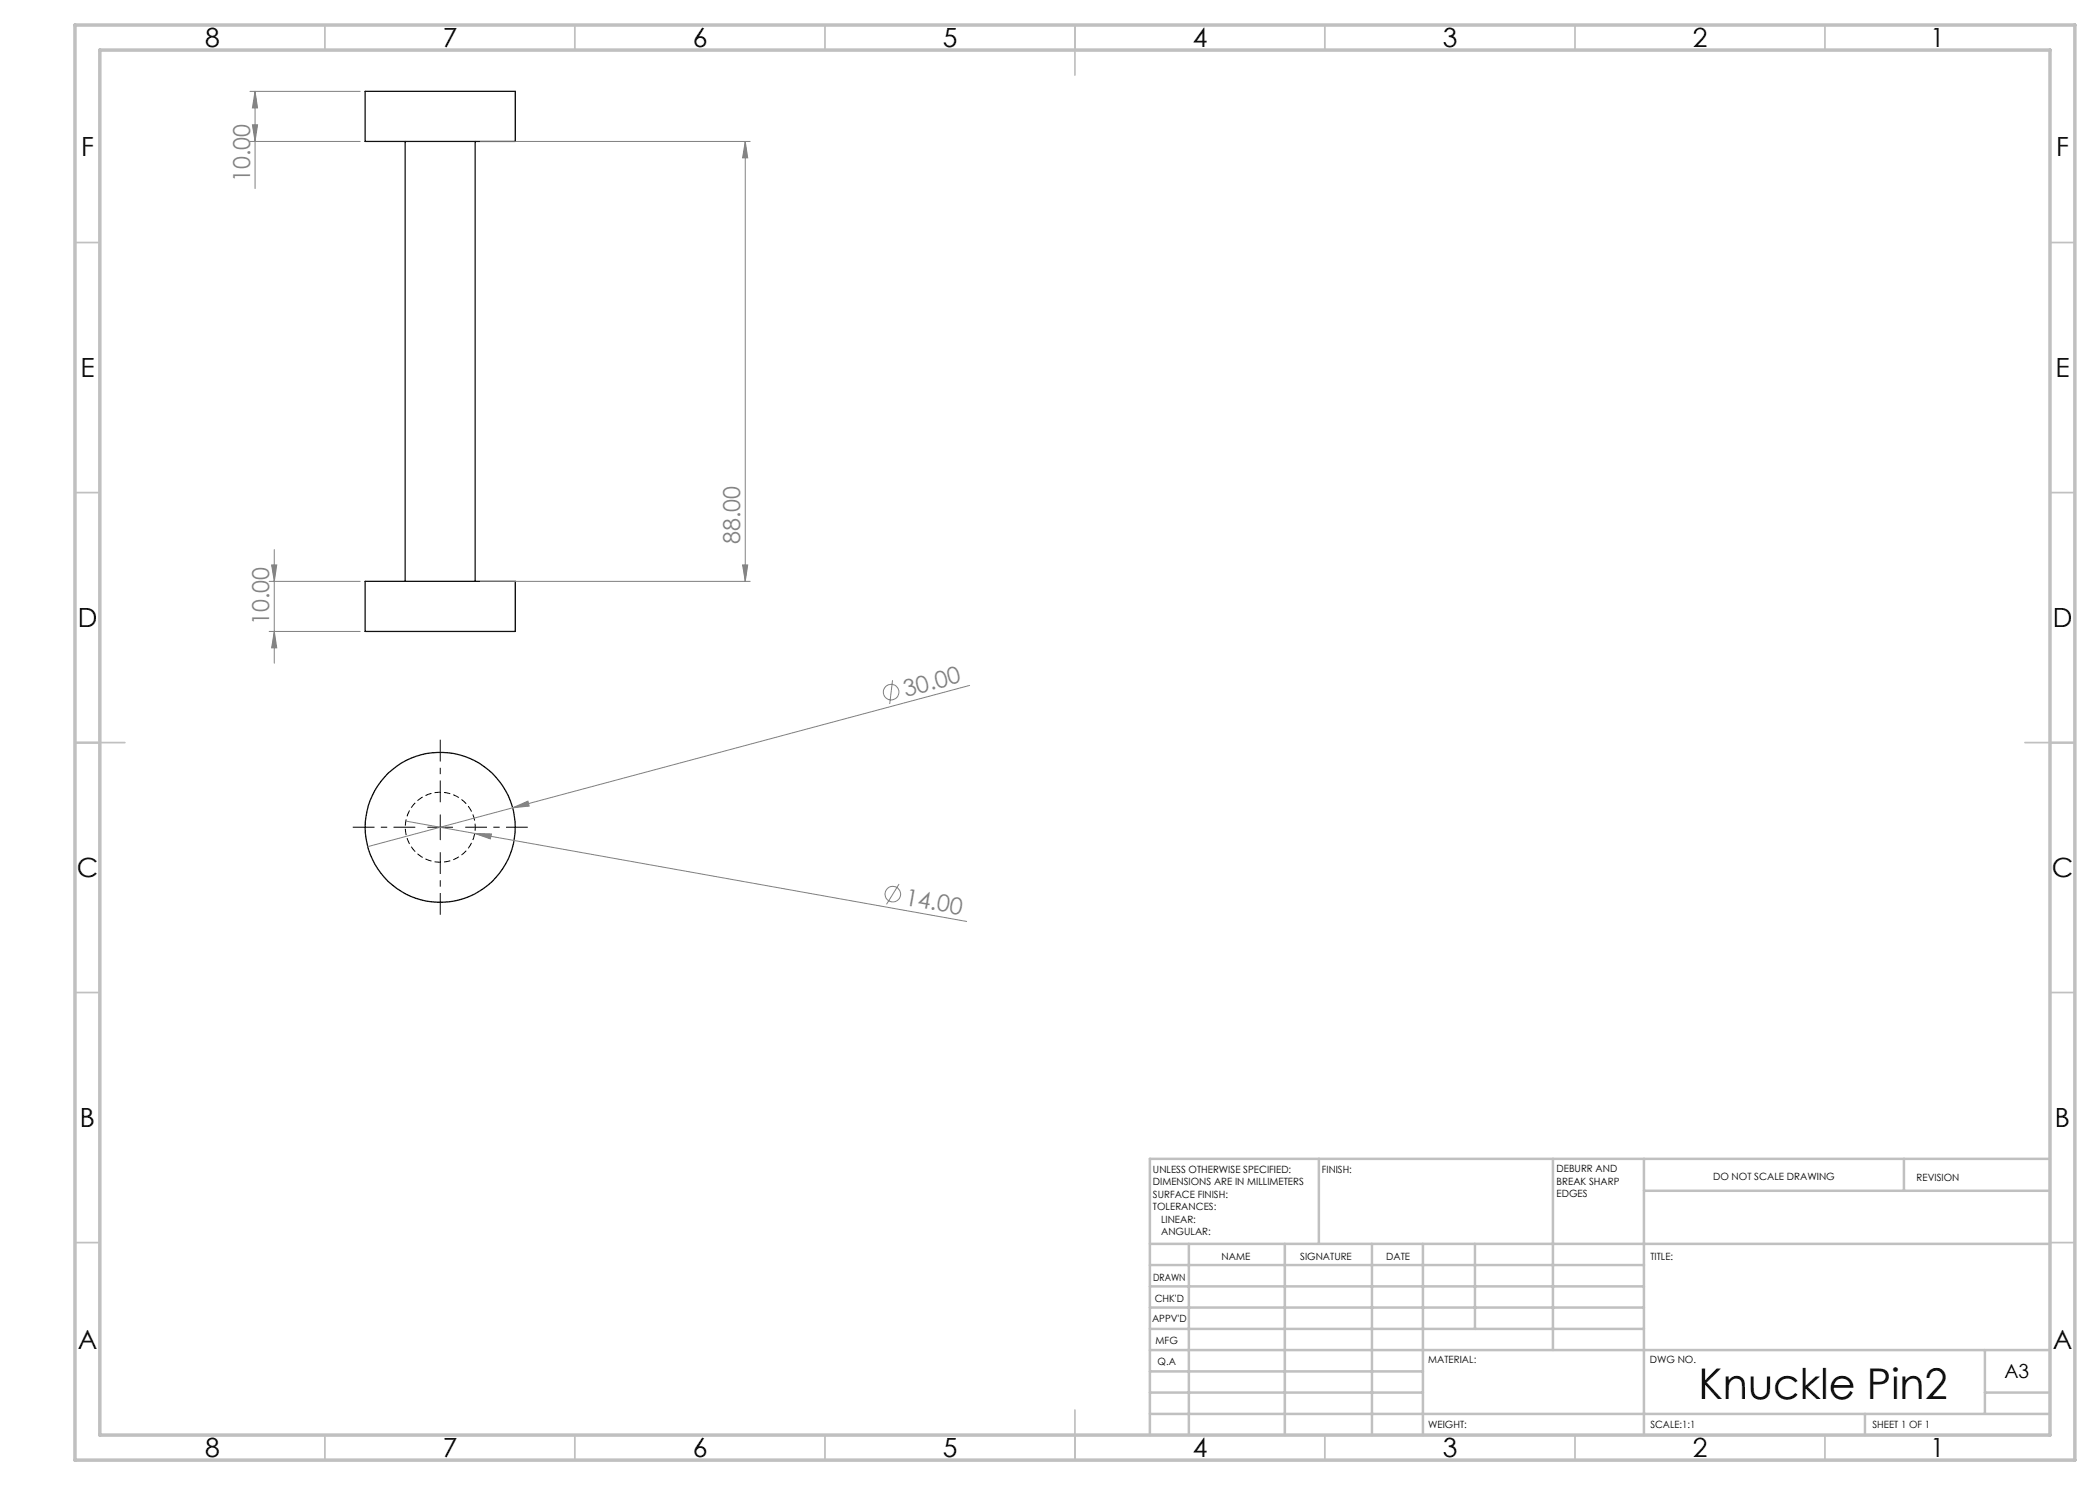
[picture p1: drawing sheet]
<svg xmlns="http://www.w3.org/2000/svg" width="420mm" height="297mm" viewBox="0 0 420 297" stroke-linecap="round" stroke-linejoin="round" font-family="sans-serif">
<g fill="none" stroke="#000" stroke-width=".25">
<path d="M73 18.3h30v10h-30zM81 28.3v88M95 28.3v88M73 116.3h30v10h-30z"/>
<circle cx="88" cy="165.5" r="15"/>
</g>
<path d="M95.1 165.4a7 7 0 0 0-10.3-6.1 7 7 0 0 0-.7 11.9 7 7 0 0 0 10.9-5l.1-.8" fill="none" stroke="#000" stroke-width=".2" stroke-dasharray="1.3 .6" stroke-dashoffset=".6" stroke-linecap="butt"/>
<g fill="none" stroke="#808080" stroke-width=".2">
<path d="M50 18.3h22M51 18.3v19.4M51 18.3l.5 3.3h-1zM50 28.3h22M50.5 25h1l-.5 3.3zM96 28.3h54M149 28.3l.5 3.3h-1zM149 28.3v88M53.8 116.3h18.2M54.3 113h1.1l-.5 3.3zM54.9 109.9v22.7M96 116.3h54"/>
<path d="M148.5 113h1l-.5 3.3zM53.8 126.3h18.2M54.9 126.3l.5 3.3h-1.1zM178.5 136.1l-.6 4.7M193.9 137.1l-120.3 32.2M81.1 164.2l13.8 2.5M94.9 166.7l3.4 .1-.2 1zM94.9 166.7l98.4 17.6M102.5 161.6l3.1-1.4 .2 1zM179.8 176.8l-2.5 4.1"/>
<circle cx="178.2" cy="138.4" r="1.56"/>
<circle cx="178.6" cy="178.8" r="1.56"/>
</g>
<path d="M83.1 165.4h-12.5M88.1 160.4v-12.5M88.1 170.4v12.5M93.1 165.4h12.5" fill="none" stroke="#000" stroke-width=".2" stroke-dasharray="15.2 1.3 1.3 1.3" stroke-dashoffset="10.9" stroke-linecap="butt"/>
<path d="M85.5 165.4h5M88.1 163v5" fill="none" stroke="#000" stroke-width=".2"/>
<g fill="none" stroke="#c0c0c0" stroke-width=".35">
<path d="M65 5v5M115 5v5M165 5v5M215 5v10M265 5v5M315 5v5M365 5v5M15 48.5h5M410 48.5h5M15 98.5h5M410 98.5h5M15 148.5h10"/>
<path d="M405 148.5h10M15 198.5h5M410 198.5h5M15 248.5h5M410 248.5h5M65 287v5M115 287v5M165 287v5M215 282v10M265 287v5M315 287v5M365 287v5"/>
</g>
<g fill="none" stroke="#c0c0c0" stroke-width=".5">
<path d="M263.8 231.8v17M310.6 231.8v38.2M328.8 231.8v55.2M328.8 238.2h81.2M380.8 231.8v6.4M410 231.8h-180v55.2M230 248.8h180M230 257.3h98.8M230 253h98.8M237.8 248.8v38.2M257 248.8v38.2M274.4 248.8v38.2"/>
<path d="M284.6 248.8v38.2M295 248.8v17M230 265.8h98.8M230 261.5h98.8M230 278.5h54.6M230 274.3h54.6M230 270h180M397 278.5h13M397 270v12.8M230 282.8h180M373 282.8v4.2"/>
</g>
<path d="M15 5h400v287h-400zM20 10h390v277h-390z" fill="none" stroke="#c0c0c0" stroke-width=".7"/>
<g fill="#808080">
<path d="M102.5 161.6l3.1-1.4 .2 1z"/>
<path d="M94.9 166.7l3.4 .1-.2 1z"/>
<path d="M148.5 113h1l-.5 3.3zM149 28.3l.5 3.3h-1z"/>
<path d="M51 18.3l.5 3.3h-1zM50.5 25h1l-.5 3.3zM54.3 113h1.1l-.5 3.3zM54.9 126.3l.5 3.3h-1.1z"/>
</g>
<text font-size="8.5" x="339.7" y="279.7">Knuckle Pin2</text>
<g font-size="5.3">
<text x="41" y="9.5">8</text>
<text x="88.5" y="9.5">7</text>
<text x="138.5" y="9.5">6</text>
<text x="188.5" y="9.5">5</text>
<text x="238.5" y="9.5">4</text>
<text x="288.5" y="9.5">3</text>
<text x="338.5" y="9.5">2</text>
<text x="386" y="9.5">1</text>
<text x="16.2" y="31.3">F</text>
<text x="411.2" y="31.3">F</text>
<text x="16.1" y="75.5">E</text>
<text x="411.1" y="75.5">E</text>
<text x="15.5" y="125.5">D</text>
<text x="410.5" y="125.5">D</text>
<text x="15.4" y="175.5">C</text>
<text x="410.4" y="175.5">C</text>
<text x="16" y="225.5">B</text>
<text x="411" y="225.5">B</text>
<text x="15.5" y="269.8">A</text>
<text x="410.5" y="269.8">A</text>
<text x="41" y="291.5">8</text>
<text x="88.5" y="291.5">7</text>
<text x="138.5" y="291.5">6</text>
<text x="188.5" y="291.5">5</text>
<text x="238.5" y="291.5">4</text>
<text x="288.5" y="291.5">3</text>
<text x="338.5" y="291.5">2</text>
<text x="386" y="291.5">1</text>
</g>
<g font-size="4.7" fill="#808080">
<text x="50" y="36.4" transform="rotate(-90 50 36.4)">10.00</text>
<text x="148" y="108.8" transform="rotate(-90 148 108.8)">88.00</text>
<text x="53.9" y="125" transform="rotate(-90 53.9 125)">10.00</text>
<text x="181.2" y="139.4" transform="rotate(-15 181.2 139.4)">30.00</text>
<text x="180.8" y="181" transform="rotate(10 180.8 181)">14.00</text>
</g>
<text font-size="3.9" x="400.9" y="275.5">A3</text>
<g font-size="2">
<text x="230.6" y="234.6">UNLESS OTHERWISE SPECIFIED:</text>
<text x="230.6" y="237.1">DIMENSIONS ARE IN MILLIMETERS</text>
<text x="230.6" y="239.6">SURFACE FINISH:</text>
<text x="264.4" y="234.6">FINISH:</text>
<text x="311.3" y="234.5">DEBURR AND</text>
<text x="311.3" y="237">BREAK SHARP</text>
<text x="311.3" y="239.5">EDGES</text>
<text x="342.6" y="236">DO NOT SCALE DRAWING</text>
<text x="383.3" y="236.2">REVISION</text>
<text x="230.6" y="242.1">TOLERANCES:</text>
<text x="232.2" y="244.6">LINEAR:</text>
<text x="232.2" y="247.1">ANGULAR:</text>
<text x="244.3" y="252">NAME</text>
<text x="260" y="251.9">SIGNATURE</text>
<text x="277.2" y="251.9">DATE</text>
<text x="330.1" y="251.9">TITLE:</text>
<text x="230.6" y="256.1">DRAWN</text>
<text x="230.9" y="260.3">CHK'D</text>
<text x="230.4" y="264.4">APPV'D</text>
<text x="231.1" y="268.8">MFG</text>
<text x="231.5" y="273">Q.A</text>
<text x="285.6" y="272.5">MATERIAL:</text>
<text x="330" y="272.5">DWG NO.</text>
<text x="285.6" y="285.5">WEIGHT:</text>
<text x="330.1" y="285.6">SCALE:1:1</text>
<text x="374.5" y="285.6">SHEET 1 OF 1</text>
</g>
</svg>
